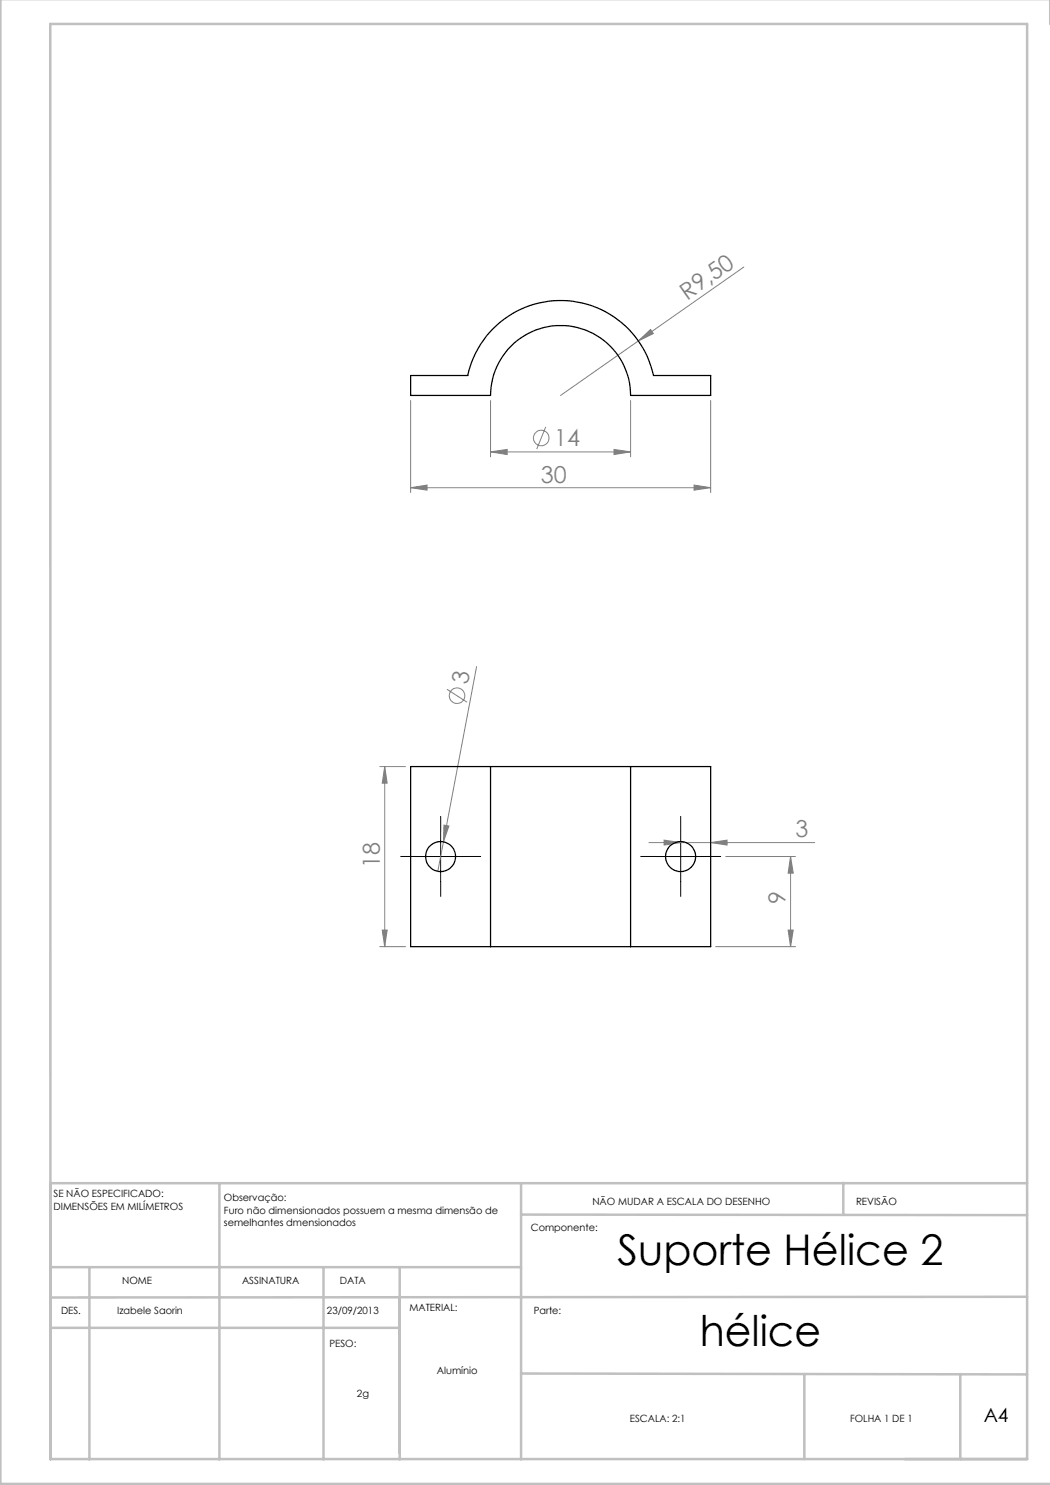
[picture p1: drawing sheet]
<svg xmlns="http://www.w3.org/2000/svg" width="210mm" height="297mm" viewBox="0 0 210 297" stroke-linecap="round" stroke-linejoin="round" font-family="sans-serif">
<g fill="none" stroke="#808080" stroke-width=".2">
<path d="M148.8 53.4l-36.7 25.7M127.7 68.2l2.4-2.3 .6 .8zM82.1 97.5l3.3-.5v1zM82.1 80.1v18.4M82.1 97.5h60M98.1 90.4l3.3-.5v1zM98.1 80.1v11.3M98.1 90.4h28M109.1 85.4l-1.7 4.4M122.8 89.9l3.3 .5-3.3 .5zM126.1 80.1v11.3M138.8 97l3.3 .5-3.3 .5z"/>
<path d="M142.1 80.1v18.4M89.4 137.9l4 2.5M95.3 133.3l-6.6 35.1M76 153.3h5.1M76.9 153.3v36M76.9 153.3l.5 3.3h-1zM88.7 168.4l-1.1 5.9M88.8 165l1 .2-1.1 3.2zM129.8 168.5h33.1M132.8 168l3.3 .5-3.3 .5zM142.1 168.5l3.3-.5v1zM145.1 171.3h14"/>
<path d="M158.1 171.3v18M158.1 171.3l.5 3.3h-1zM76 189.3h5.1M76.4 186h1l-.5 3.3zM143.1 189.3h16M157.6 186h1l-.5 3.3z"/>
<circle cx="108.3" cy="87.6" r="1.56"/>
<circle cx="91.4" cy="139.1" r="1.55"/>
</g>
<path d="M83.1 171.3h-3M88.1 166.3v-3M88.1 176.3v3M93.1 171.3h3M131.1 171.3h-3M136.1 166.3v-3M136.1 176.3v3M141.1 171.3h3" fill="none" stroke="#000" stroke-width=".2" stroke-dasharray="15.2 1.3 1.3 1.3"/>
<path d="M83.1 171.3h10M88.1 166.3v10M131.1 171.3h10M136.1 166.3v10" fill="none" stroke="#000" stroke-width=".2"/>
<g fill="none" stroke="#c0c0c0" stroke-width=".5">
<path d="M.1 -.1v296.9h210M210 0v4.8M10.1 4.8h195.3v287h-195.3zM43.9 236.6v55.3M104.2 236.6v55.3M168.7 236.6v6.3M205.4 236.6h-195.3v55.3M10.1 253.4h94.1M17.9 253.6v38.3M64.7 253.6v38.3M79.9 253.4v38.5M104.2 242.9l101.2 .1"/>
<path d="M205.4 259.4l-195.3 .1M10.1 265.6h69.8M104.2 274.7l101.2 .2M160.9 274.8v17M192.1 274.8v17"/>
</g>
<g fill="#808080">
<path d="M127.7 68.2l2.4-2.3 .6 .8z"/>
<path d="M88.8 165l1 .2-1.1 3.2z"/>
<path d="M82.1 97.5l3.3-.5v1zM138.8 97l3.3 .5-3.3 .5zM98.1 90.4l3.3-.5v1zM122.8 89.9l3.3 .5-3.3 .5zM132.8 168l3.3 .5-3.3 .5zM142.1 168.5l3.3-.5v1z"/>
<path d="M76.9 153.3l.5 3.3h-1zM76.4 186h1l-.5 3.3zM158.1 171.3l.5 3.3h-1zM157.6 186h1l-.5 3.3z"/>
</g>
<g fill="none" stroke="#000" stroke-width=".25">
<path d="M82.1 75.1h11.5a19 19 0 0 1 18.5-15 19 19 0 0 1 18.6 15h11.4v4h-16a14 14 0 0 0-14-14 14 14 0 0 0-14 14h-16zM98.1 153.3h28M98.1 153.3h-16v36h16M98.1 153.3v36M126.1 153.3h16v36h-16M126.1 153.3v36M98.1 189.3h28"/>
<circle cx="88.1" cy="171.3" r="3"/>
<circle cx="136.1" cy="171.3" r="3"/>
</g>
<g font-size="8.5">
<text x="123.5" y="253.1">Suporte Hélice 2</text>
<text x="139.9" y="269.3">hélice</text>
</g>
<g font-size="4.7" fill="#808080">
<text x="137.4" y="60.1" transform="rotate(-35 137.4 60.1)">R9,50</text>
<text x="110.8" y="89.3">14</text>
<text x="108.2" y="96.5">30</text>
<text x="93.6" y="136.9" transform="rotate(-79 93.6 136.9)">3</text>
<text x="159.1" y="167.5">3</text>
<text x="75.9" y="173.6" transform="rotate(-90 75.9 173.6)">18</text>
<text x="157.1" y="180.9" transform="rotate(-90 157.1 180.9)">9</text>
</g>
<text font-size="3.9" x="196.8" y="284.5">A4</text>
<g font-size="2">
<text x="10.7" y="239.5">SE NÃO ESPECIFICADO:</text>
<text x="10.7" y="242">DIMENSÕES EM MILÍMETROS</text>
<text x="44.8" y="240.3">Observação:</text>
<text x="44.8" y="242.8">Furo não dimensionados possuem a mesma dimensão de</text>
<text x="44.8" y="245.3">semelhantes dmensionados</text>
<text x="118.5" y="240.9">NÃO MUDAR A ESCALA DO DESENHO</text>
<text x="171.2" y="240.9">REVISÃO</text>
<text x="106.2" y="246.2">Componente:</text>
<text x="24.4" y="256.9">NOME</text>
<text x="48.4" y="256.9">ASSINATURA</text>
<text x="68" y="256.9">DATA</text>
<text x="12.2" y="262.7">DES.</text>
<text x="23.4" y="262.7">Izabele Saorin</text>
<text x="65.4" y="262.7">23/09/2013</text>
<text x="81.9" y="262.3">MATERIAL:</text>
<text x="106.7" y="262.7">Parte:</text>
<text x="65.9" y="269.3">PESO:</text>
<text x="87.4" y="274.8">Alumínio</text>
<text x="71.4" y="279.3">2g</text>
<text x="126" y="284.5">ESCALA: 2:1</text>
<text x="170" y="284.5">FOLHA 1 DE 1</text>
</g>
</svg>
